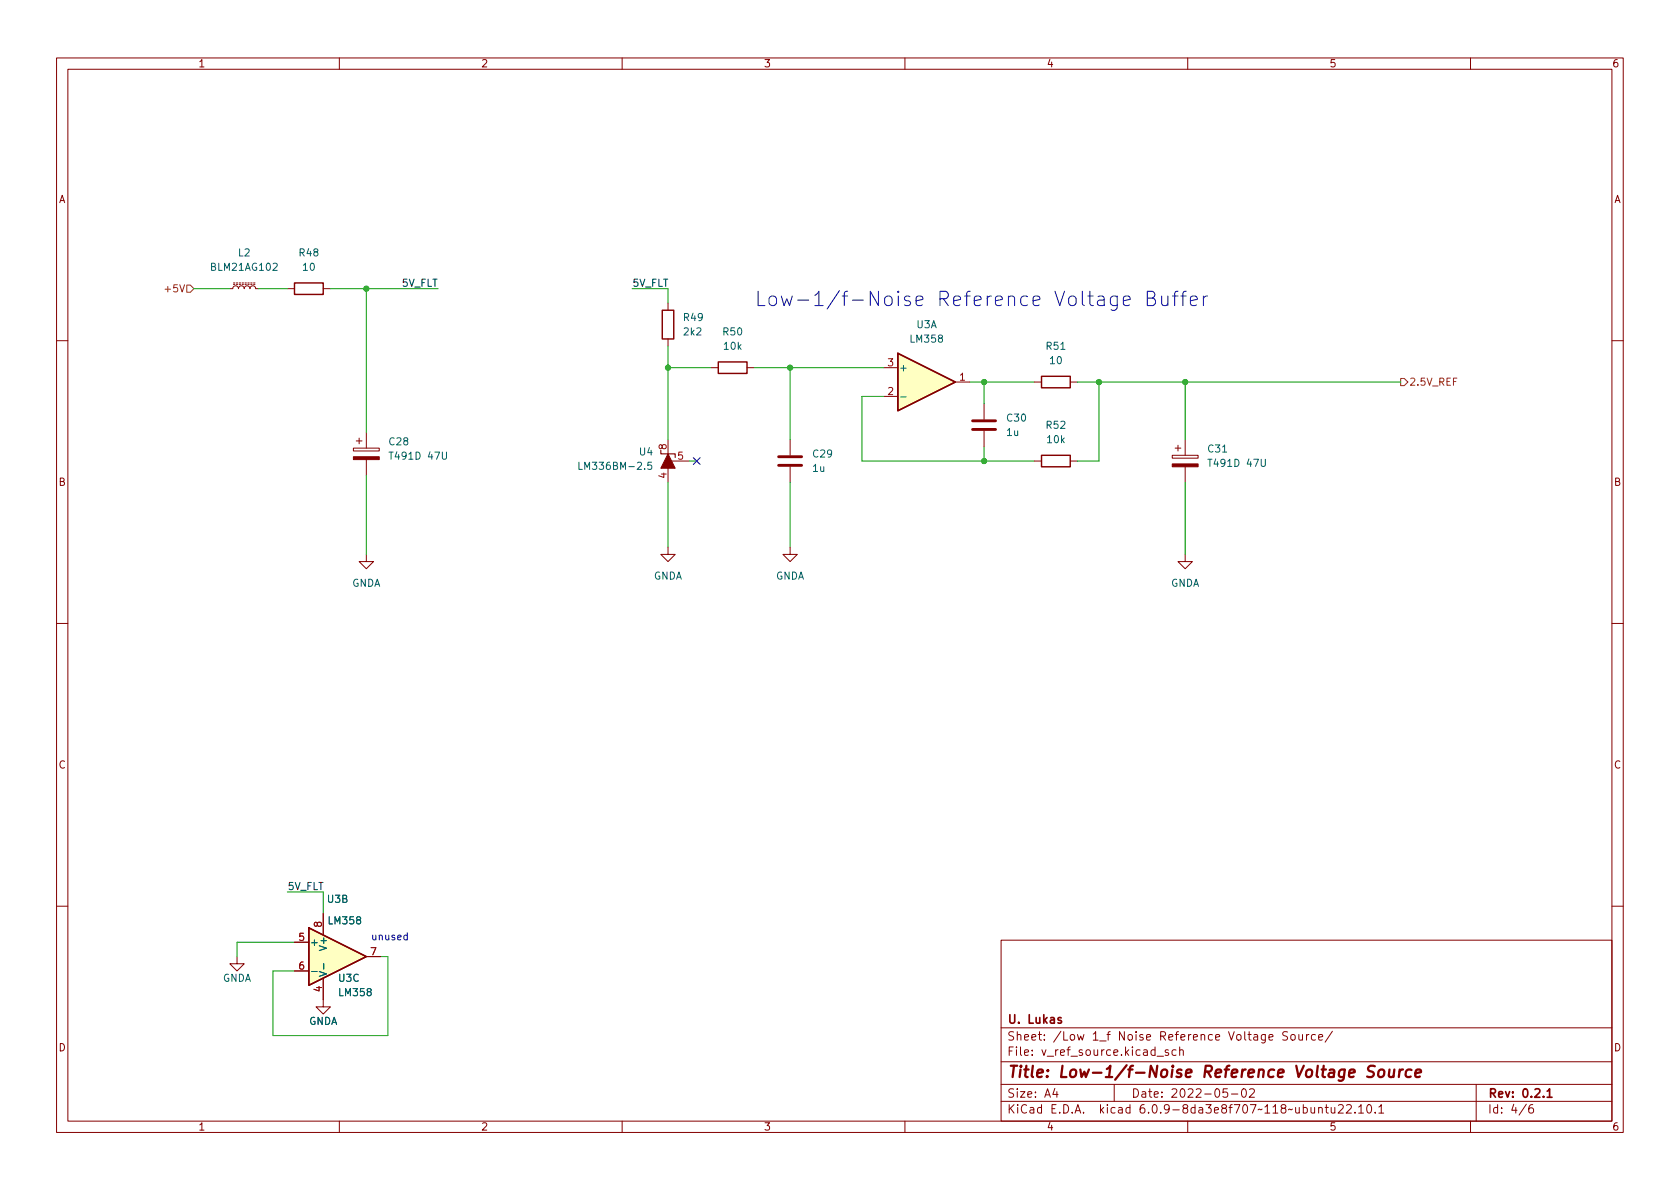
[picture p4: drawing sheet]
<svg xmlns="http://www.w3.org/2000/svg" width="297mm" height="210mm" viewBox="0 0 297 210" stroke-linecap="round" stroke-linejoin="round" font-family="sans-serif">
<g fill="none" stroke="#840000" stroke-width=".18">
<path d="M10 10.2h277v190.1h-277zM12 12.2h273v186.1h-273zM60 10.2v2M110 10.2v2M160 10.2v2M210 10.2v2M260 10.2v2M40.6 51h.5l.2-.3 .4-.2 .3 .2 .2 .3 .1-.3 .3-.2 .4 .2 .2 .3 .2-.4h.4l.3 .1 .1 .3 .1-.3 .4-.2 .4 .2 .1 .3h.5M41.3 50.3h.2M41.3 50h.2M41.8 50.3h.2M41.8 50h.2"/>
<path d="M42.3 50.3h.2M42.3 50h.2M42.8 50.3h.3M42.8 50h.3M43.3 50.3h.3M43.3 50h.3M43.8 50.3h.3M43.8 50h.3M44.3 50.3h.3M44.3 50h.3M44.8 50.3h.3M44.8 50h.3"/>
<path d="M50.8 51h1.3M57.1 51h1.3M118.1 53.6v1.3M118.1 59.9v1.3M10 60.2h2M62.5 79.2h4.6v.6h-4.6zM63 78h1M63.5 77.5v1M64.8 76.4v2.8M118.1 77.7v7.6M125.7 65h1.3M132.1 65h1.2"/>
<path d="M139.7 77.7v2.8M156.2 70.1h2.5M156.2 65h2.5M168.9 67.6h2.5M174 71.4v2.8M174 76.2v2.8M182.9 67.6h1.2M189.2 67.6h1.3M207.8 79.2h1M208.3 78.7v1.1M209.5 77.7v2.8M285 60.2h2"/>
<path d="M64.8 98v1.3h1.2l-1.2 1.3-1.3-1.3h1.3M64.8 81.3v2.8M118.1 96.8v1.2h1.3l-1.3 1.3-1.3-1.3h1.3M118.7 81.5h3.2M139.7 96.8v1.2h1.3l-1.3 1.3-1.3-1.3h1.3M139.7 82.5v2.8M182.9 81.5h1.2M189.2 81.5h1.3M207.3 80.5h4.5v.5h-4.5zM209.5 98v1.3h1.3l-1.3 1.3-1.2-1.3h1.2M209.5 82.5v2.8M10 110.2h2"/>
<path d="M285 110.2h2M10 160.2h2M41.9 169.2v1.2h1.3l-1.3 1.3-1.3-1.3h1.3M52.1 166.6h2.5M52.1 171.7h2.5M57.1 173v5h1.3l-1.3 1.3-1.2-1.3h1.2M57.1 161.5v3.8M64.8 169.2h2.5M177 166.3h108v32h-108zM285 160.2h2M60 198.3v2M110 198.3v2"/>
<path d="M160 198.3v2M177 194.8h108M177 191.8h108M177 187.8h108M177 181.8h108M186.5 192.5l-.4 1h1M186.9 193v1M197 191.8v3M204.6 186.8h1.1M206.6 185.7l-.4-.1-.2 .2 .1 .3 .5 .1v.4h-.6M207.9 185.7l-.4-.1-.3 .3v.4l.2 .3h.5M208.6 185.8l.2-.2 .3 .1 .1 .9"/>
<path d="M208.6 185.1v1.5M210 198.3v2M217 192.5h-.7l-.1 .7 .2-.1 .5 .1 .2 .2-.1 .5-.2 .1-.6-.1M217.7 193.5h1.2M219.7 192.6l.2-.1a.81 .81 0 0 1 .5 .7 .81 .81 0 0 1-.3 .8h-.1a.81 .81 0 0 1-.6-.6 .81 .81 0 0 1 .3-.8zM220.9 192.7l.6-.2 .2 .2 .1 .3-.9 1h.9M224.4 183.4l.7-.1-.1-.3-.4-.1-.2 .2v.8h.6M227.6 182.5l-.5-.1-.3 .3 .1 .4 .7 .3v.4l-.2 .1h-.6M228.3 183.1l.2-.2 .4 .2 .1 .5-.1 .3h-.4l-.2-.1zM229.6 182.9l.1 1h.4l.2-.1M230.3 182.9v1M231 182.9v1"/>
<path d="M231.4 182.9l-.3 .1-.1 .2M232.6 183l-.5-.1-.2 .3v.4l.1 .3h.6M233.1 196l.3-.2 .3 .1 .1 .9M233.1 183.4l.8-.1-.1-.3-.4-.1-.3 .2 .1 .8h.6M233.1 195.8v1M234.3 195.8h.6M234.5 195.3v1.3l.4 .2M235.4 195.8v1h.4l.2-.1M235.6 182.4l-1.3 1.9M236 195.8v1M236.6 195.5l.6-.2 .2 .2 .1 .3-.9 1h.9M238.1 195.5l.5-.2 .3 .2v.3l-.9 1h.9"/>
<path d="M239.6 196.7v.1M240.2 195.8l.4-.5v1.5M240.2 196.8h.9M241.8 195.5l.2-.2a.81 .81 0 0 1 .6 .7 .81 .81 0 0 1-.3 .8h-.2a.81 .81 0 0 1-.3-1.3zM243.1 196.7v.1M243.8 195.8l.4-.5v1.5M243.8 196.8h.8M260 198.3v2M261 191.8v6.5M269.9 195.3l-1.3 1.9M271 195.3a.6 .6 0 0 0-.7 .7v.5l.1 .3h.5l.2-.1 .1-.5-.2-.2-.4-.1-.3 .3"/>
</g>
<path d="M187.6 180l-.3-.1-.2 .2v.3l.5 .1v.4h-.5M273.6 193l.4-.5v1.5M273.6 194h.8" fill="none" stroke="#840000" stroke-width=".3"/>
<path d="M243.1 188.6a.85 .85 0 0 0-1.1 .1 .45 .45 0 0 0 .2 .7l.4 .1a.49 .49 0 0 1 .3 .5 .49 .49 0 0 1-.4 .5l-.8-.1M243.8 189.3a.52 .52 0 0 1 .6-.2 .52 .52 0 0 1 .4 .4l-.1 .6a.55 .55 0 0 1-.5 .4 .55 .55 0 0 1-.5-.4zM245.7 189.1l-.1 1.3a.57 .57 0 0 0 .8-.1M246.5 189.1l-.1 1.4M247.5 189.1l-.2 1.4M248.1 189.1l-.4 .1-.3 .3M249.6 189.2a.66 .66 0 0 0-1 .3l-.1 .6 .2 .3 .1 .1 .6-.1M250.3 189.8l.9-.2v-.4l-.2-.1-.6 .1-.2 1 .3 .3 .5-.1" fill="none" stroke="#840000" stroke-width=".4"/>
<g fill="#ffffc2" stroke="#ffffc2" stroke-width=".18">
<path d="M54.6 164.1l10.2 5.1-10.2 5z"/>
<path d="M158.7 62.5l10.2 5.1-10.2 5z"/>
</g>
<path d="M52.1 50h5v2.1h-5zM117.1 54.9h2v5h-2zM127 64h5.1v2h-5.1zM158.7 62.5l10.2 5.1-10.2 5zM184.1 66.5h5.1v2.1h-5.1zM184.1 80.5h5.1v2h-5.1zM54.6 164.1l10.2 5.1-10.2 5z" fill="none" stroke="#840000" stroke-width=".25"/>
<path d="M68.8 79.9h.7M159.3 70.2h.9M102.4 81.7v1.3h.6M115.2 81.7h-.6l-.1 .6 .2-.1 .4 .1 .1 .2v.4l-.2 .1-.5-.1M213.6 81.2h.7M55.1 171.8h1M57.2 170.4v1" fill="none" stroke="#006464" stroke-width=".18"/>
<path d="M172 75.9h4M172 74.4h4M137.7 82.3h4M137.7 80.8h4" fill="none" stroke="#840000" stroke-width=".51"/>
<g fill="#840000" stroke="#840000" stroke-width=".18">
<path d="M207.3 82h4.5v.5h-4.5z"/>
<path d="M62.5 80.8h4.6v.5h-4.6z"/>
<path d="M118.1 80.3l1.3 2.5h-2.6z"/>
</g>
<path d="M116.8 79.6v.7h2.6v.6" fill="none" stroke="#840000" stroke-width=".2"/>
<path d="M33 50.4h.7l.6 .6-.6 .7h-.7zM247.6 66.9h.7l.6 .7-.6 .6h-.7z" fill="none" stroke="#725600" stroke-width=".18"/>
<g fill="none" stroke="#0000c2" stroke-width=".18">
<path d="M197.5 52.3v2.1a.69 .69 0 0 1-1.1 .4M197.5 52.5l-.7-.2-.5 .5v.8l.3 .3 .2 .1 .7-.1M198.6 53.2l1.2-.2-.1-.5-.7-.2-.4 .4v1l.1 .2 .3 .1 .7-.1M202.9 52.7h.8a.62 .62 0 0 0 .5-.6 .62 .62 0 0 0-.5-.6h-.8v2.5h.9a.68 .68 0 0 0 .5-.7 .68 .68 0 0 0-.6-.6M205.4 52.3v1.4l.1 .2a.69 .69 0 0 0 1-.1M206.5 52.3v1.7M207.3 52.3h1M208.3 51.5l-.5 .1-.1 .3v2.1M208.8 52.3h.9M209.7 51.5l-.4 .1-.2 .3v2.1M210.5 53.2l1.2-.2-.1-.5-.8-.2-.3 .4v1l.1 .2 .2 .1 .8-.1M212.8 52.3v1.7"/>
<path d="M213.5 52.3a.65 .65 0 0 0-.7 .5"/>
</g>
<g fill="none" stroke="#009600" stroke-width=".18">
<path d="M34.3 51h6.3M45.7 51h5.1M58.4 51h19.1M64.8 51v25.4M111.8 51h6.3v2.6M118.1 65h7.6M118.1 61.2v16.5M133.3 65h22.9M139.7 65v12.7M156.2 70.1h-3.8v11.4h30.5M171.4 67.6h11.5M174 67.6v3.8"/>
<path d="M174 79v2.5M190.5 67.6h57.1M194.3 67.6v13.9h-3.8M209.5 67.6v10.1M64.8 84.1v13.9M118.1 85.3v11.5M121.9 81.5h1.3M139.7 85.3v11.5M209.5 85.3v12.7M50.8 157.7h6.3v3.8M52.1 166.6h-10.2v2.6M67.3 169.2h1.3v13.9h-20.3v-11.4h3.8"/>
</g>
<path d="M122.6 80.9l1.2 1.2M123.8 80.9l-1.2 1.2" fill="none" stroke="#000084" stroke-width=".18"/>
<g fill="#009600" stroke="#009600" stroke-width=".18">
<circle cx="118.1" cy="65" r=".46"/>
<circle cx="64.8" cy="51" r=".46"/>
<circle cx="174" cy="81.5" r=".46"/>
<circle cx="209.5" cy="67.6" r=".46"/>
<circle cx="194.3" cy="67.6" r=".46"/>
<circle cx="139.7" cy="65" r=".46"/>
<circle cx="174" cy="67.6" r=".46"/>
</g>
<text font-size="3.5" fill="#0000c2" x="133.3" y="54.2">Low-1/f-Noise Reference Voltage Buffer</text>
<text font-size="2.8" fill="#840000" x="178" y="190.6">Title: Low-1/f-Noise Reference Voltage Source</text>
<g font-size="2.1" fill="#840000">
<text x="178" y="184">Sheet: /Low 1_f Noise Reference Voltage Source/</text>
<text x="178" y="181">U. Lukas</text>
<text x="178" y="186.7">File: v_ref_source.kicad_sch</text>
<text x="178" y="196.9">KiCad E.D.A. kicad 6.0.9-8da3e8f707~118~ubuntu22.10.1</text>
<text x="178" y="194.1">Size: A4</text>
<text x="200" y="194.1">Date: 2022-05-02</text>
<text x="263" y="194.1">Rev: 0.2.1</text>
<text x="263" y="196.9">Id: 4/6</text>
</g>
<g font-size="1.8" fill="#840000">
<text x="35" y="11.9">1</text>
<text x="85" y="11.9">2</text>
<text x="135" y="11.9">3</text>
<text x="185" y="11.9">4</text>
<text x="235" y="11.9">5</text>
<text x="285" y="11.9">6</text>
<text x="10.3" y="35.9">A</text>
<text x="285.3" y="35.9">A</text>
<text x="10.3" y="85.9">B</text>
<text x="285.3" y="85.9">B</text>
<text x="10.3" y="135.9">C</text>
<text x="285.3" y="135.9">C</text>
<text x="10.3" y="185.9">D</text>
<text x="285.3" y="185.9">D</text>
<text x="35" y="199.9">1</text>
<text x="85" y="199.9">2</text>
<text x="135" y="199.9">3</text>
<text x="185" y="199.9">4</text>
<text x="235" y="199.9">5</text>
<text x="285" y="199.9">6</text>
</g>
<g font-size="1.8" fill="#006464">
<text x="37.5" y="47.9">BLM21AG102</text>
<text x="42.1" y="45.3">L2</text>
<text x="53" y="45.3">R48</text>
<text x="53.6" y="47.9">10</text>
<text x="121" y="56.8">R49</text>
<text x="121" y="59.3">2k2</text>
<text x="127.9" y="59.3">R50</text>
<text x="162.1" y="58">U3A</text>
<text x="128.1" y="61.8">10k</text>
<text x="158.9" y="65.7">+</text>
<text x="161.1" y="60.6">LM358</text>
<text x="185.1" y="61.8">R51</text>
<text x="185.7" y="64.4">10</text>
<text x="178" y="77.1">1u</text>
<text x="178.1" y="74.5">C30</text>
<text x="185.1" y="75.8">R52</text>
<text x="68.9" y="78.7">C28</text>
<text x="69.4" y="81.3">T491D 47U</text>
<text x="103.1" y="83.1">LM336BM-2.5</text>
<text x="113.1" y="80.5">U4</text>
<text x="143.7" y="83.4">1u</text>
<text x="143.8" y="80.9">C29</text>
<text x="185.2" y="78.4">10k</text>
<text x="213.7" y="80">C31</text>
<text x="214.2" y="82.5">T491D 47U</text>
<text x="62.2" y="103.8">GNDA</text>
<text x="115.5" y="102.5">GNDA</text>
<text x="137.1" y="102.5">GNDA</text>
<text x="206.9" y="103.8">GNDA</text>
<text x="57.9" y="159.6">U3B</text>
<text x="54.7" y="167.3">+</text>
<text x="57.8" y="167.7" transform="rotate(-90 57.8 167.7)">V+</text>
<text x="58.2" y="163.4">LM358</text>
<text x="39.3" y="173.6">GNDA</text>
<text x="57.8" y="172.8" transform="rotate(-90 57.8 172.8)">V-</text>
<text x="59.9" y="173.6">U3C</text>
<text x="60.1" y="176.1">LM358</text>
<text x="54.5" y="181.2">GNDA</text>
</g>
<g font-size="1.8" fill="#725600">
<text x="29.6" y="51.7">+5V</text>
<text x="249.1" y="68.2">2.5V_REF</text>
</g>
<g font-size="1.8" fill="#0f0f0f">
<text x="71.1" y="50.7">5V_FLT</text>
<text x="111.8" y="50.7">5V_FLT</text>
<text x="50.8" y="157.4">5V_FLT</text>
</g>
<g font-size="1.8" fill="#a90000">
<text x="157" y="64.8">3</text>
<text x="157" y="69.8">2</text>
<text x="169.7" y="67.3">1</text>
<text x="117.9" y="79.5" transform="rotate(-90 117.9 79.5)">8</text>
<text x="119.8" y="81.3">5</text>
<text x="117.9" y="84.6" transform="rotate(-90 117.9 84.6)">4</text>
<text x="52.8" y="166.4">5</text>
<text x="56.9" y="163.9" transform="rotate(-90 56.9 163.9)">8</text>
<text x="52.8" y="171.4">6</text>
<text x="65.5" y="168.9">7</text>
<text x="56.9" y="175.4" transform="rotate(-90 56.9 175.4)">4</text>
</g>
<text font-size="1.8" fill="#0000c2" x="66.1" y="166.3">unused</text>
</svg>
